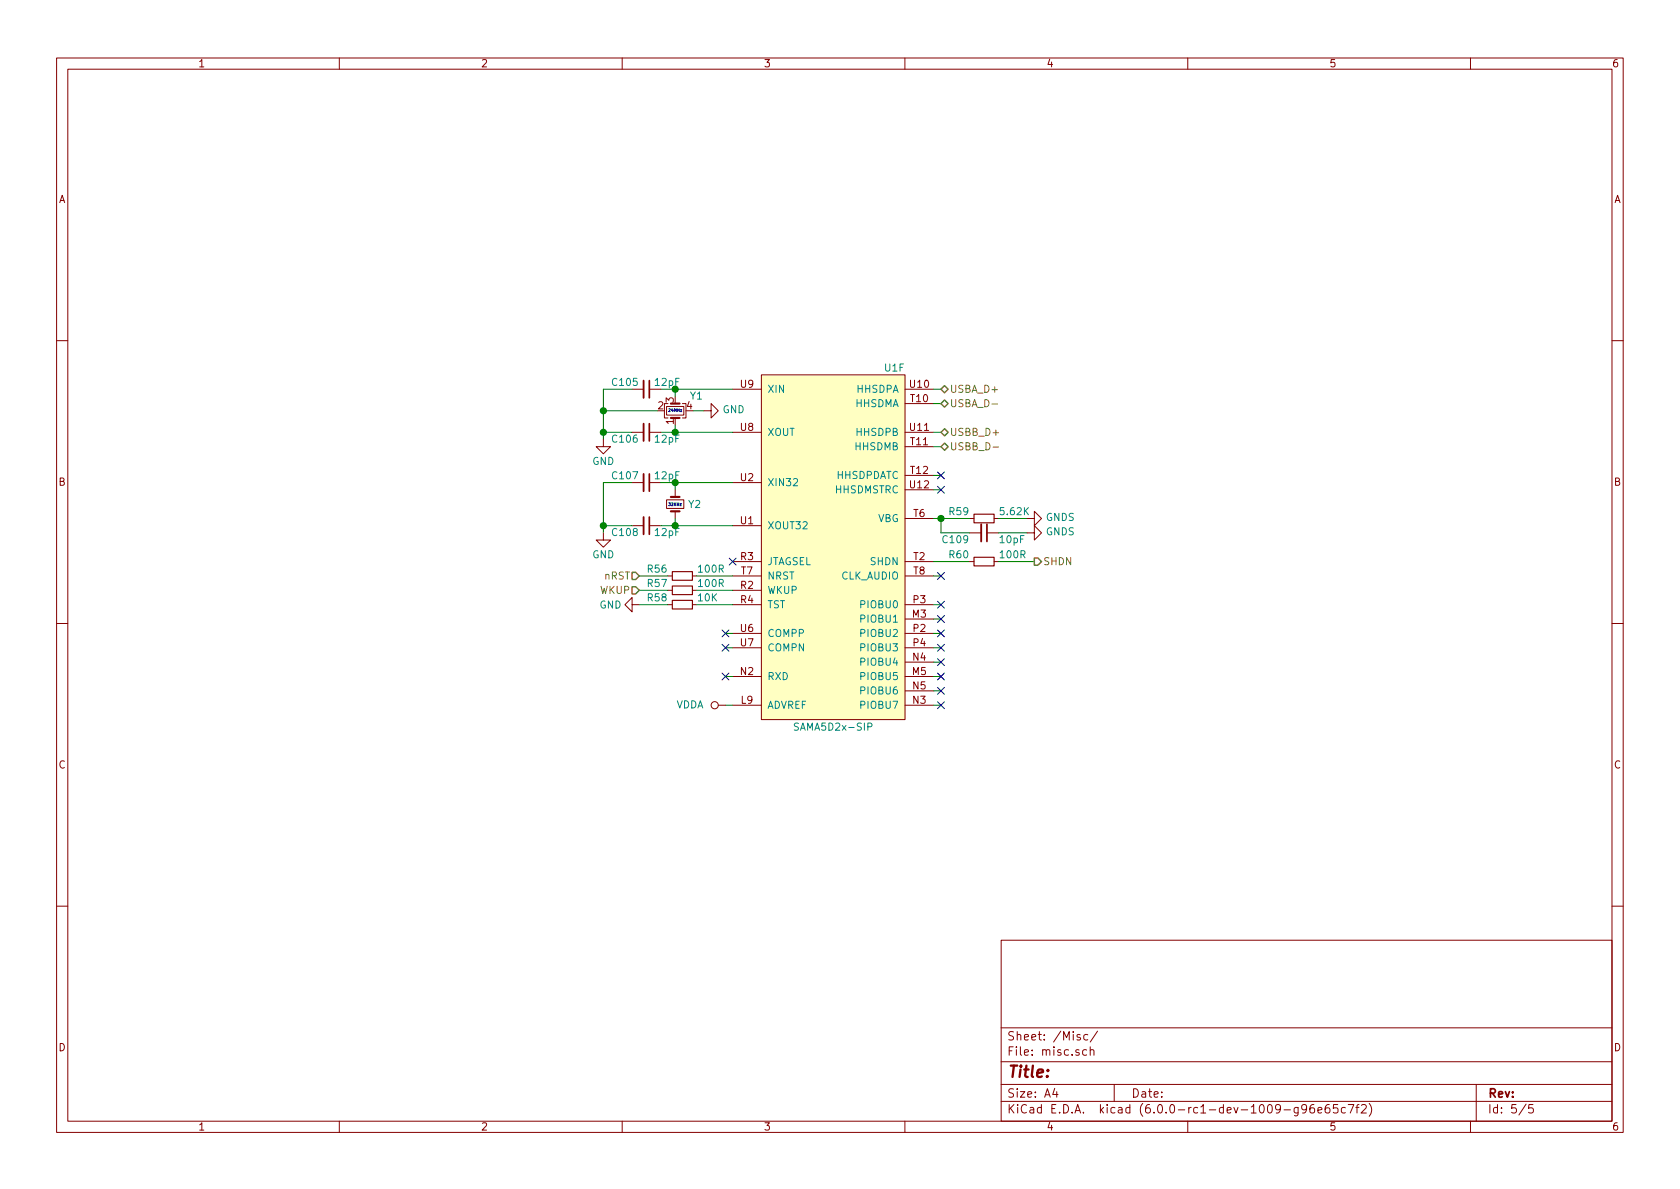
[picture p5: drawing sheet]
EESchema Schematic File Version 4
LIBS:sama5d27c_breakout-cache
EELAYER 29 0
EELAYER END
$Descr A4 11693 8268
encoding utf-8
Sheet 5 5
Title ""
Date ""
Rev ""
Comp ""
Comment1 ""
Comment2 ""
Comment3 ""
Comment4 ""
$EndDescr
$Comp
L CPU_Microchip_SAMA:SAMA5D2x-SIP U?
U 6 1
P 5800 3800
AR Path="/5DABE378" Ref="U?"  Part="6" 
AR Path="/5DAA7CAC/5DABE378" Ref="U1"  Part="6" 
F 0 "U1" H 6300 5050 50  0000 R CNN
F 1 "SAMA5D2x-SIP" H 5800 2550 50  0000 C CNN
F 2 "Package_BGA_Extra:TFBGA-289_17x17_14.0x14.0mm" H 6550 5000 50  0001 C CNN
F 3 "https://www.mouser.se/datasheet/2/268/600001484A-1150115.pdf" H 5800 600 50  0001 C CNN
	6    5800 3800
	1    0    0    -1  
$EndComp
Wire Wire Line
	6500 2700 6550 2700
Wire Wire Line
	6500 2800 6550 2800
Wire Wire Line
	6500 3000 6550 3000
Wire Wire Line
	6500 3100 6550 3100
Wire Wire Line
	6500 3300 6550 3300
Wire Wire Line
	6500 3400 6550 3400
Wire Wire Line
	5100 4400 5050 4400
Wire Wire Line
	6500 4200 6550 4200
Wire Wire Line
	6500 4300 6550 4300
Wire Wire Line
	6500 4400 6550 4400
Wire Wire Line
	6500 4500 6550 4500
Wire Wire Line
	6500 4600 6550 4600
Wire Wire Line
	6500 4700 6550 4700
Wire Wire Line
	6500 4800 6550 4800
Wire Wire Line
	6500 4900 6550 4900
Wire Wire Line
	5100 4500 5050 4500
Wire Wire Line
	6500 3600 6550 3600
$Comp
L Device:R_Small R?
U 1 1
P 6850 3600
AR Path="/5DABE3AD" Ref="R?"  Part="1" 
AR Path="/5DAA7CAC/5DABE3AD" Ref="R59"  Part="1" 
F 0 "R59" V 6800 3500 50  0000 R CNN
F 1 "5.62K" V 6800 3700 50  0000 L CNN
F 2 "Resistor_SMD:R_0603_1608Metric" H 6850 3600 50  0001 C CNN
F 3 "~" H 6850 3600 50  0001 C CNN
	1    6850 3600
	0    1    1    0   
$EndComp
Wire Wire Line
	6550 3600 6550 3700
Wire Wire Line
	6550 3700 6750 3700
Connection ~ 6550 3600
Wire Wire Line
	6550 3600 6750 3600
$Comp
L Device:C_Small C?
U 1 1
P 6850 3700
AR Path="/5DABE3B7" Ref="C?"  Part="1" 
AR Path="/5DAA7CAC/5DABE3B7" Ref="C109"  Part="1" 
F 0 "C109" V 6800 3600 50  0000 R CNN
F 1 "10pF" V 6800 3800 50  0000 L CNN
F 2 "Capacitor_SMD:C_0402_1005Metric" H 6850 3700 50  0001 C CNN
F 3 "~" H 6850 3700 50  0001 C CNN
	1    6850 3700
	0    1    -1   0   
$EndComp
Wire Wire Line
	6950 3600 7150 3600
Wire Wire Line
	6950 3700 7150 3700
$Comp
L power:GNDS #PWR?
U 1 1
P 7150 3600
AR Path="/5DABE3BF" Ref="#PWR?"  Part="1" 
AR Path="/5DAA7CAC/5DABE3BF" Ref="#PWR0191"  Part="1" 
F 0 "#PWR0191" H 7150 3350 50  0001 C CNN
F 1 "GNDS" V 7155 3472 50  0000 R CNN
F 2 "" H 7150 3600 50  0001 C CNN
F 3 "" H 7150 3600 50  0001 C CNN
	1    7150 3600
	0    -1   -1   0   
$EndComp
$Comp
L power:GNDS #PWR?
U 1 1
P 7150 3700
AR Path="/5DABE3C5" Ref="#PWR?"  Part="1" 
AR Path="/5DAA7CAC/5DABE3C5" Ref="#PWR0192"  Part="1" 
F 0 "#PWR0192" H 7150 3450 50  0001 C CNN
F 1 "GNDS" V 7155 3572 50  0000 R CNN
F 2 "" H 7150 3700 50  0001 C CNN
F 3 "" H 7150 3700 50  0001 C CNN
	1    7150 3700
	0    -1   -1   0   
$EndComp
$Comp
L Device:Crystal_GND24_Small Y?
U 1 1
P 4700 2850
AR Path="/5DABE3CB" Ref="Y?"  Part="1" 
AR Path="/5DAA7CAC/5DABE3CB" Ref="Y1"  Part="1" 
F 0 "Y1" V 4800 2950 50  0000 L CNN
F 1 "TSX-3225 24MHz" H 4844 2805 50  0001 L CNN
F 2 "Crystal:Crystal_SMD_3225-4Pin_3.2x2.5mm" H 4700 2850 50  0001 C CNN
F 3 "~" H 4700 2850 50  0001 C CNN
	1    4700 2850
	0    1    -1   0   
$EndComp
Wire Wire Line
	4700 2750 4700 2700
Wire Wire Line
	4700 2700 5100 2700
Wire Wire Line
	4700 2950 4700 3000
Wire Wire Line
	4700 3000 5100 3000
Wire Wire Line
	4700 2700 4600 2700
Connection ~ 4700 2700
Wire Wire Line
	4700 3000 4600 3000
Connection ~ 4700 3000
$Comp
L Device:C_Small C?
U 1 1
P 4500 2700
AR Path="/5DABE3DA" Ref="C?"  Part="1" 
AR Path="/5DAA7CAC/5DABE3DA" Ref="C105"  Part="1" 
F 0 "C105" V 4450 2650 50  0000 R CNN
F 1 "12pF" V 4450 2750 50  0000 L CNN
F 2 "Capacitor_SMD:C_0402_1005Metric" H 4500 2700 50  0001 C CNN
F 3 "~" H 4500 2700 50  0001 C CNN
F 4 "50V" V 4500 2700 50  0001 C CNN "Voltage"
	1    4500 2700
	0    1    1    0   
$EndComp
$Comp
L Device:C_Small C?
U 1 1
P 4500 3000
AR Path="/5DABE3E1" Ref="C?"  Part="1" 
AR Path="/5DAA7CAC/5DABE3E1" Ref="C106"  Part="1" 
F 0 "C106" V 4450 2950 50  0000 R CNN
F 1 "12pF" V 4450 3050 50  0000 L CNN
F 2 "Capacitor_SMD:C_0402_1005Metric" H 4500 3000 50  0001 C CNN
F 3 "~" H 4500 3000 50  0001 C CNN
F 4 "50V" V 4500 3000 50  0001 C CNN "Voltage"
	1    4500 3000
	0    1    -1   0   
$EndComp
Wire Wire Line
	4400 3000 4200 3000
Wire Wire Line
	4200 3000 4200 3050
Wire Wire Line
	4200 3000 4200 2850
Wire Wire Line
	4200 2700 4400 2700
Connection ~ 4200 3000
$Comp
L power:GND #PWR?
U 1 1
P 4200 3050
AR Path="/5DABE3EC" Ref="#PWR?"  Part="1" 
AR Path="/5DAA7CAC/5DABE3EC" Ref="#PWR0186"  Part="1" 
F 0 "#PWR0186" H 4200 2800 50  0001 C CNN
F 1 "GND" H 4200 2900 50  0000 C CNN
F 2 "" H 4200 3050 50  0001 C CNN
F 3 "" H 4200 3050 50  0001 C CNN
	1    4200 3050
	1    0    0    -1  
$EndComp
Wire Wire Line
	4575 2850 4200 2850
Connection ~ 4200 2850
Wire Wire Line
	4200 2850 4200 2700
Wire Wire Line
	4825 2850 4900 2850
$Comp
L power:GND #PWR?
U 1 1
P 4900 2850
AR Path="/5DABE3F6" Ref="#PWR?"  Part="1" 
AR Path="/5DAA7CAC/5DABE3F6" Ref="#PWR0189"  Part="1" 
F 0 "#PWR0189" H 4900 2600 50  0001 C CNN
F 1 "GND" V 4905 2722 50  0000 R CNN
F 2 "" H 4900 2850 50  0001 C CNN
F 3 "" H 4900 2850 50  0001 C CNN
	1    4900 2850
	0    -1   -1   0   
$EndComp
Text Notes 4650 2865 0    20   ~ 0
24MHz
$Comp
L Device:Crystal_Small Y?
U 1 1
P 4700 3500
AR Path="/5DABE3FD" Ref="Y?"  Part="1" 
AR Path="/5DAA7CAC/5DABE3FD" Ref="Y2"  Part="1" 
F 0 "Y2" V 4700 3588 50  0000 L CNN
F 1 "32kHz" V 4745 3588 50  0001 L CNN
F 2 "Crystal:Crystal_SMD_3215-2Pin_3.2x1.5mm" H 4700 3500 50  0001 C CNN
F 3 "~" H 4700 3500 50  0001 C CNN
	1    4700 3500
	0    1    1    0   
$EndComp
Wire Wire Line
	4700 3400 4700 3350
Wire Wire Line
	4700 3350 5100 3350
Wire Wire Line
	4700 3600 4700 3650
$Comp
L Device:C_Small C?
U 1 1
P 4500 3650
AR Path="/5DABE407" Ref="C?"  Part="1" 
AR Path="/5DAA7CAC/5DABE407" Ref="C108"  Part="1" 
F 0 "C108" V 4450 3600 50  0000 R CNN
F 1 "12pF" V 4450 3700 50  0000 L CNN
F 2 "Capacitor_SMD:C_0402_1005Metric" H 4500 3650 50  0001 C CNN
F 3 "~" H 4500 3650 50  0001 C CNN
F 4 "50V" V 4500 3650 50  0001 C CNN "Voltage"
	1    4500 3650
	0    1    -1   0   
$EndComp
$Comp
L Device:C_Small C?
U 1 1
P 4500 3350
AR Path="/5DABE40E" Ref="C?"  Part="1" 
AR Path="/5DAA7CAC/5DABE40E" Ref="C107"  Part="1" 
F 0 "C107" V 4450 3300 50  0000 R CNN
F 1 "12pF" V 4450 3400 50  0000 L CNN
F 2 "Capacitor_SMD:C_0402_1005Metric" H 4500 3350 50  0001 C CNN
F 3 "~" H 4500 3350 50  0001 C CNN
F 4 "50V" V 4500 3350 50  0001 C CNN "Voltage"
	1    4500 3350
	0    1    1    0   
$EndComp
Wire Wire Line
	4600 3350 4700 3350
Connection ~ 4700 3350
Wire Wire Line
	4600 3650 4700 3650
Connection ~ 4700 3650
Wire Wire Line
	4400 3350 4200 3350
Wire Wire Line
	4200 3350 4200 3650
Wire Wire Line
	4400 3650 4200 3650
Connection ~ 4200 3650
Wire Wire Line
	4200 3650 4200 3700
$Comp
L power:GND #PWR?
U 1 1
P 4200 3700
AR Path="/5DABE41D" Ref="#PWR?"  Part="1" 
AR Path="/5DAA7CAC/5DABE41D" Ref="#PWR0187"  Part="1" 
F 0 "#PWR0187" H 4200 3450 50  0001 C CNN
F 1 "GND" H 4200 3550 50  0000 C CNN
F 2 "" H 4200 3700 50  0001 C CNN
F 3 "" H 4200 3700 50  0001 C CNN
	1    4200 3700
	1    0    0    -1  
$EndComp
Text Notes 4650 3520 0    20   ~ 0
32KHz
Wire Wire Line
	4700 3650 5100 3650
$Comp
L Device:R_Small R?
U 1 1
P 4750 4000
AR Path="/5DABE425" Ref="R?"  Part="1" 
AR Path="/5DAA7CAC/5DABE425" Ref="R56"  Part="1" 
F 0 "R56" V 4700 3900 50  0000 R CNN
F 1 "100R" V 4700 4100 50  0000 L CNN
F 2 "Resistor_SMD:R_0603_1608Metric" H 4750 4000 50  0001 C CNN
F 3 "~" H 4750 4000 50  0001 C CNN
	1    4750 4000
	0    1    1    0   
$EndComp
Wire Wire Line
	4850 4000 5100 4000
Wire Wire Line
	4650 4000 4450 4000
NoConn ~ 5100 3900
$Comp
L Device:R_Small R?
U 1 1
P 4750 4100
AR Path="/5DABE42F" Ref="R?"  Part="1" 
AR Path="/5DAA7CAC/5DABE42F" Ref="R57"  Part="1" 
F 0 "R57" V 4700 4000 50  0000 R CNN
F 1 "100R" V 4700 4200 50  0000 L CNN
F 2 "Resistor_SMD:R_0603_1608Metric" H 4750 4100 50  0001 C CNN
F 3 "~" H 4750 4100 50  0001 C CNN
	1    4750 4100
	0    1    1    0   
$EndComp
Wire Wire Line
	4850 4100 5100 4100
Wire Wire Line
	4650 4100 4450 4100
$Comp
L Device:R_Small R?
U 1 1
P 4750 4200
AR Path="/5DABE438" Ref="R?"  Part="1" 
AR Path="/5DAA7CAC/5DABE438" Ref="R58"  Part="1" 
F 0 "R58" V 4700 4100 50  0000 R CNN
F 1 "10K" V 4700 4300 50  0000 L CNN
F 2 "Resistor_SMD:R_0603_1608Metric" H 4750 4200 50  0001 C CNN
F 3 "~" H 4750 4200 50  0001 C CNN
	1    4750 4200
	0    1    1    0   
$EndComp
Wire Wire Line
	4850 4200 5100 4200
Wire Wire Line
	4650 4200 4450 4200
$Comp
L power:GND #PWR?
U 1 1
P 4450 4200
AR Path="/5DABE440" Ref="#PWR?"  Part="1" 
AR Path="/5DAA7CAC/5DABE440" Ref="#PWR0188"  Part="1" 
F 0 "#PWR0188" H 4450 3950 50  0001 C CNN
F 1 "GND" V 4450 4000 50  0000 C CNN
F 2 "" H 4450 4200 50  0001 C CNN
F 3 "" H 4450 4200 50  0001 C CNN
	1    4450 4200
	0    1    1    0   
$EndComp
Wire Wire Line
	6500 3900 6750 3900
$Comp
L Device:R_Small R?
U 1 1
P 6850 3900
AR Path="/5DABE447" Ref="R?"  Part="1" 
AR Path="/5DAA7CAC/5DABE447" Ref="R60"  Part="1" 
F 0 "R60" V 6800 3800 50  0000 R CNN
F 1 "100R" V 6800 4000 50  0000 L CNN
F 2 "Resistor_SMD:R_0603_1608Metric" H 6850 3900 50  0001 C CNN
F 3 "~" H 6850 3900 50  0001 C CNN
	1    6850 3900
	0    1    1    0   
$EndComp
Wire Wire Line
	6950 3900 7200 3900
Wire Wire Line
	5100 4700 5050 4700
Wire Wire Line
	6500 4000 6550 4000
Wire Wire Line
	5100 4900 5050 4900
$Comp
L power:VDDA #PWR?
U 1 1
P 5050 4900
AR Path="/5DABE454" Ref="#PWR?"  Part="1" 
AR Path="/5DAA7CAC/5DABE454" Ref="#PWR0190"  Part="1" 
F 0 "#PWR0190" H 5050 4750 50  0001 C CNN
F 1 "VDDA" V 5050 5050 50  0000 L CNN
F 2 "" H 5050 4900 50  0001 C CNN
F 3 "" H 5050 4900 50  0001 C CNN
	1    5050 4900
	0    -1   -1   0   
$EndComp
Text HLabel 4450 4000 0    50   Input ~ 0
nRST
Text HLabel 7200 3900 2    50   Output ~ 0
SHDN
Text HLabel 4450 4100 0    50   Input ~ 0
WKUP
NoConn ~ 6550 4000
Text HLabel 6550 2700 2    50   BiDi ~ 0
USBA_D+
Text HLabel 6550 2800 2    50   BiDi ~ 0
USBA_D-
Text HLabel 6550 3000 2    50   BiDi ~ 0
USBB_D+
Text HLabel 6550 3100 2    50   BiDi ~ 0
USBB_D-
NoConn ~ 6550 3300
NoConn ~ 6550 3400
NoConn ~ 5050 4700
NoConn ~ 6550 4200
NoConn ~ 6550 4300
NoConn ~ 6550 4400
NoConn ~ 6550 4500
NoConn ~ 6550 4600
NoConn ~ 6550 4700
NoConn ~ 6550 4800
NoConn ~ 6550 4900
NoConn ~ 5050 4400
NoConn ~ 5050 4500
$EndSCHEMATC
